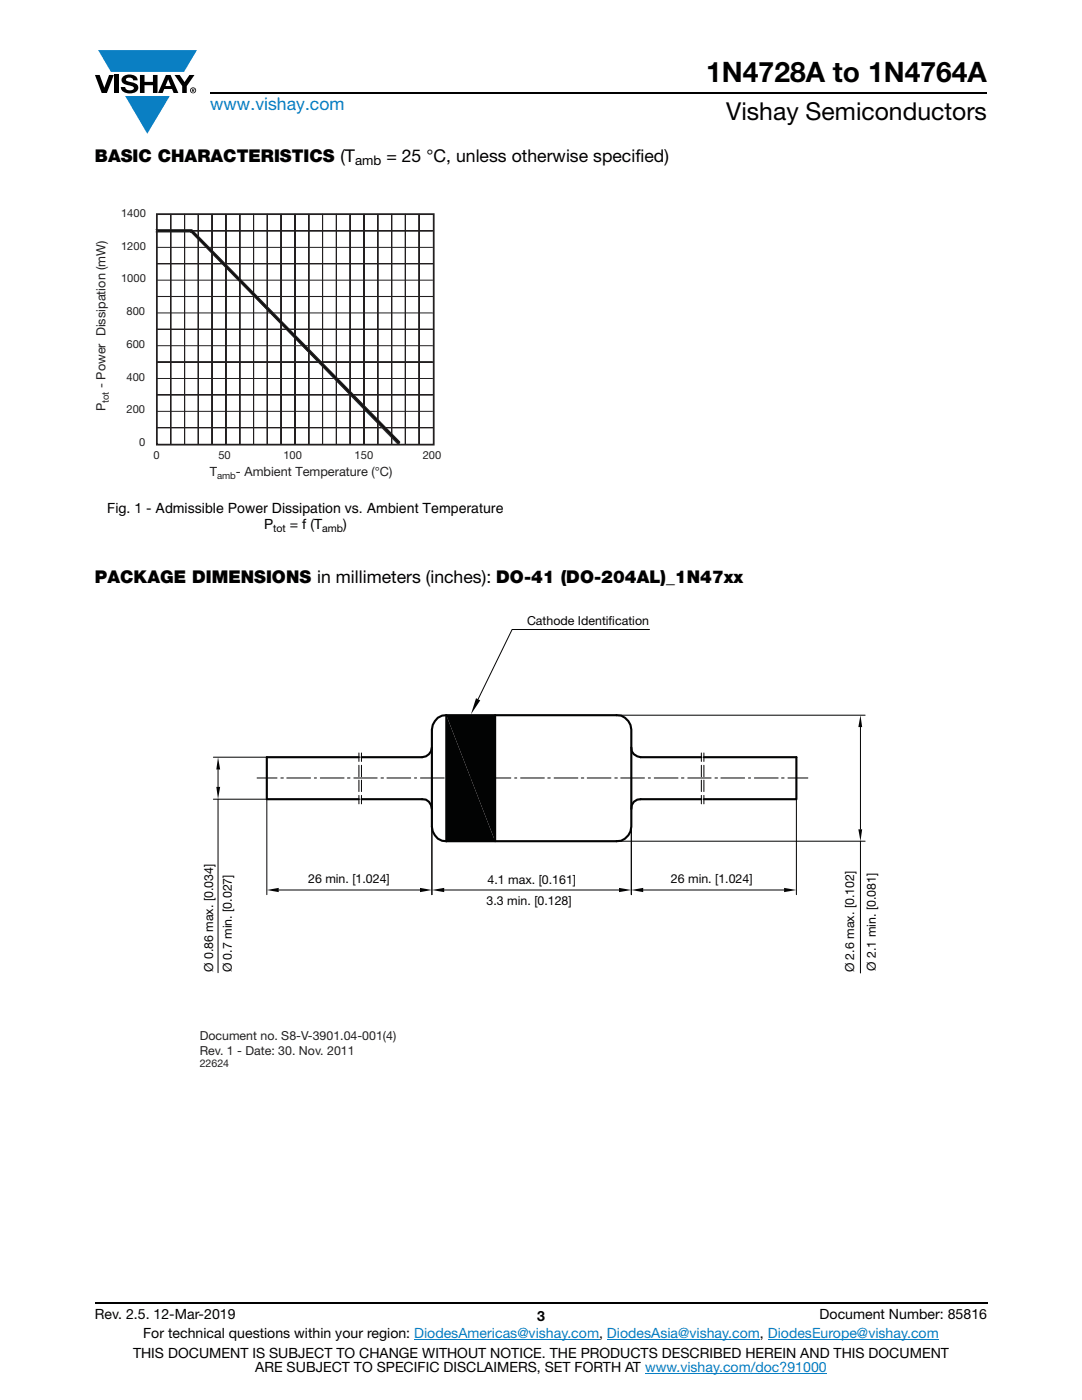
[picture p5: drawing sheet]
<svg xmlns="http://www.w3.org/2000/svg" width="216mm" height="279mm" viewBox="0 0 216 279" stroke-linecap="round" stroke-linejoin="round" font-family="sans-serif">
<g fill="#0a7fc3">
<path d="M19.6 10h19.7l-2.6 4.3h-1.1h-13.5z"/>
<path d="M25 19.2h8.9l-4.5 7.5z"/>
</g>
<g fill="#000">
<path d="M18.9 15h1l.9 2.5 1-2.5h.9l-1.4 3.6h-1zM22.9 15h.9v3.6h-.9zM24.6 15.3a2.1 2.1 0 0 1 2.8 .3l.1 .4h-.9a.79 .79 0 0 0-.7-.5 .79 .79 0 0 0-.8 .4l.3 .3 1 .2a1.08 1.08 0 0 1 1.2 1 1.08 1.08 0 0 1-1.1 1.2 1.73 1.73 0 0 1-2.4-1.2h.9a.96 .96 0 0 0 .8 .6 .96 .96 0 0 0 .9-.4 1.31 1.31 0 0 0-1.2-.6 1.03 1.03 0 0 1-1.1-.6 1.03 1.03 0 0 1 .2-1.1zM27.9 15h.9v1.3h1.7v-1.3h.9v3.6h-.9v-1.6h-1.7v1.6h-.9zM34.8 15h1.1l.9 1.4 1-1.4h1l-1.5 2.2v1.4h-.9v-1.4z"/>
<path d="M33.6 15.9l.5 1.3h-1.1zM33.1 15l-1.6 3.6h1l.3-.8h1.5l.3 .8h1l-1.6-3.6z"/>
<path d="M38.4 17.8h.2v.2h-.2zM38.3 17.7v.7h.1v-.3l.4 .3-.2-.3 .2-.2-.1-.2z"/>
<path d="M38.1 18a.46 .46 0 0 1 .9 0 .46 .46 0 0 1-.9 0zM37.9 18a.6 .6 0 0 0 1.2 0 .6 .6 0 0 0-1.2 0z"/>
</g>
<path d="M42 18.6h155M18.9 260h178.1" fill="none" stroke="#000" stroke-width=".36"/>
<path d="M82.6 267.3h36.9M121.1 267.3h30.5M128.7 274h36.3M153.2 267.3h34.1" fill="none" stroke="#067ec4" stroke-width=".2"/>
<path d="M18.9 41.4h69.2v54.8h-69.2z" fill="#fff"/>
<path d="M31.3 85.3l55.1 .1zM31.3 78.8h55.1zM31.3 72.2l55.1 .1zM31.3 65.7h55.1zM31.3 59.2h55.1zM31.3 52.6h55.1zM31.3 46.1h55.1z" fill="#010202"/>
<path d="M31.3 59.2h55.1zM31.3 52.6h55.1zM31.3 46.1h55.1zM31.3 78.8h55.1zM31.3 72.2l55.1 .1zM31.3 65.7h55.1zM31.3 85.3l55.1 .1z" fill="none" stroke="#221e1f" stroke-width=".2"/>
<path d="M31.3 55.9h55.1M31.3 49.4h55.1M31.3 75.5h55.1M31.3 69h55.1M31.3 62.4h55.1M31.3 82.1h55.1" fill="none" stroke="#231f20" stroke-width=".2"/>
<path d="M34.1 42.8v45.8zM36.8 42.8v45.8zM39.6 42.8v45.8zM42.3 42.8v45.8zM47.8 42.8l.1 45.8zM50.6 42.8v45.8zM53.3 42.8l.1 45.8zM56.1 42.8v45.8zM61.6 42.8v45.8zM64.4 42.8v45.8zM67.1 42.8v45.8zM69.9 42.8v45.8zM75.4 42.8v45.8zM78.1 42.8l.1 45.8zM80.9 42.8v45.8zM83.6 42.8l.1 45.8z" fill="#010202"/>
<g fill="none" stroke="#221e1f" stroke-width=".2">
<path d="M34.1 42.8v45.8zM36.8 42.8v45.8zM39.6 42.8v45.8zM42.3 42.8v45.8zM47.8 42.8l.1 45.8zM50.6 42.8v45.8zM53.3 42.8l.1 45.8zM56.1 42.8v45.8zM61.6 42.8v45.8zM64.4 42.8v45.8zM67.1 42.8v45.8zM69.9 42.8v45.8z"/>
<path d="M75.4 42.8v45.8zM78.1 42.8l.1 45.8zM80.9 42.8v45.8zM83.6 42.8l.1 45.8z"/>
</g>
<path d="M45.1 42.8v45.8zM58.9 42.8v45.8zM72.6 42.8v45.8z" fill="#010202"/>
<path d="M45.1 42.8v45.8zM58.9 42.8v45.8zM72.6 42.8v45.8z" fill="none" stroke="#221e1f" stroke-width=".2"/>
<path d="M31.3 45.9h7.1l41.3 42.6v.3h-.3l-41.4-42.6 .2 .1h-6.9l.1-.2z" fill="#282973"/>
<path d="M34.1 42.8v45.8zM36.8 42.8v45.8zM39.6 42.8v45.8zM42.3 42.8v45.8zM47.8 42.8l.1 45.8zM50.6 42.8v45.8zM53.3 42.8l.1 45.8zM56.1 42.8v45.8zM61.6 42.8v45.8zM64.4 42.8v45.8zM67.1 42.8v45.8zM69.9 42.8v45.8zM75.4 42.8v45.8zM78.1 42.8l.1 45.8zM80.9 42.8v45.8zM83.6 42.8l.1 45.8z" fill="#010202"/>
<g fill="none" stroke="#221e1f" stroke-width=".2">
<path d="M34.1 42.8v45.8zM36.8 42.8v45.8zM39.6 42.8v45.8zM42.3 42.8v45.8zM47.8 42.8l.1 45.8zM50.6 42.8v45.8zM53.3 42.8l.1 45.8zM56.1 42.8v45.8zM61.6 42.8v45.8zM64.4 42.8v45.8zM67.1 42.8v45.8zM69.9 42.8v45.8z"/>
<path d="M75.4 42.8v45.8zM78.1 42.8l.1 45.8zM80.9 42.8v45.8zM83.6 42.8l.1 45.8z"/>
</g>
<path d="M45.1 42.8v45.8zM58.9 42.8v45.8zM72.6 42.8v45.8z" fill="#010202"/>
<path d="M45.1 42.8v45.8zM58.9 42.8v45.8zM72.6 42.8v45.8z" fill="none" stroke="#221e1f" stroke-width=".2"/>
<path d="M31.3 45.9h7.1l41.3 42.2v.3h-.3l-41.4-42.2 .2 .1h-6.9l.1-.2z" fill="#010202"/>
<path d="M31.3 45.9h7.1l41.3 42.2v.3h-.3l-41.4-42.2 .2 .1h-6.9l.1-.2z" fill="none" stroke="#231f20" stroke-width=".26"/>
<path d="M31.3 42.7h55.2v46h-55.2z" fill="none" stroke="#231f20" stroke-width=".35"/>
<path d="M39.9 122.6h135.4v90.9h-135.4z" fill="#fff"/>
<path d="M158.9 159.5v19.1M126 165v13.6M128.3 177.6h28.2" fill="none" stroke="#020303" stroke-width=".2"/>
<g fill="#020303">
<path d="M126 177.6l2.3-.4v.8z"/>
<path d="M156.5 177.2l2.4 .4-2.4 .4z"/>
</g>
<path d="M126 149.2a1.88 1.88 0 0 0 1.8 1.9h12.1M139.9 159.5h-12.1a1.76 1.76 0 0 0-1.8 1.9M140.5 151.1h18.4v8.4h-18.4" fill="none" stroke="#020303" stroke-width=".42"/>
<path d="M53.2 159.5v19.1M139.9 150.3v1.7M139.9 152.7v2.3M139.9 155.7v2.3M139.9 158.7v1.7M140.5 150.3v1.7M140.5 152.7v2.3M140.5 155.7v2.3M140.5 158.7v1.7M55.6 177.6h28.2M86.2 165v13.6" fill="none" stroke="#020303" stroke-width=".2"/>
<g fill="#020303">
<path d="M83.8 177.2l2.4 .4-2.4 .4z"/>
<path d="M53.2 177.6l2.4-.4v.8z"/>
</g>
<path d="M123 142.7h49.6M171.7 145.1v20.4M123 167.9h49.6M171.7 167.9v26.3" fill="none" stroke="#020303" stroke-width=".2"/>
<g fill="#020303">
<path d="M171.7 142.7l.3 2.4h-.7z"/>
<path d="M171.3 165.5h.7l-.3 2.4z"/>
</g>
<path d="M86.2 165v13.6M88.6 177.6h34.9M126 165v13.6" fill="none" stroke="#020303" stroke-width=".2"/>
<g fill="#020303">
<path d="M86.2 177.6l2.4-.4v.8z"/>
<path d="M123.5 177.2l2.5 .4-2.5 .4z"/>
<path d="M89.1 142.7l9.7 25.2h-9.7z"/>
<path d="M89.1 142.7h9.7v25.2z"/>
</g>
<path d="M42.6 151.1h10.6M42.6 159.5h10.6M43.5 153.6v3.4M43.5 159.5v34.6" fill="none" stroke="#020303" stroke-width=".2"/>
<g fill="#020303">
<path d="M43.5 151.1l.4 2.5h-.7z"/>
<path d="M43.2 157h.7l-.4 2.5z"/>
</g>
<path d="M71.6 151.1h-18.4v8.4h18.4M72.1 151.1h12.1M72.1 159.5h12.1M84.2 159.5a1.88 1.88 0 0 1 2 1.9M86.2 149.2a2.03 2.03 0 0 1-2 1.9M89.1 142.7h33.9a2.91 2.91 0 0 1 3 2.9v19.4a2.97 2.97 0 0 1-3 2.9h-33.9M89.1 142.7a2.8 2.8 0 0 0-2.9 2.9v19.4a2.97 2.97 0 0 0 2.9 2.9M89.1 142.7v25.2M98.8 142.7v25.2" fill="none" stroke="#020303" stroke-width=".42"/>
<g fill="none" stroke="#020303" stroke-width=".2">
<path d="M129.6 125.6h-27.4l-6.8 13.9M51.3 155.3h4M56 155.3h.5M57.2 155.3h4.8M62.7 155.3h.5M63.9 155.3h4.8M69.3 155.3h.5M70.6 155.3h4.7M71.6 150.3v1.7M71.6 152.7v2.3M71.6 155.7v2.3M71.6 158.7v1.7"/>
<path d="M72.1 150.3v1.7M72.1 152.7v2.3M72.1 155.7v2.3M72.1 158.7v1.7M76 155.3h.5M77.2 155.3h4.7M82.7 155.3h.4M83.9 155.3h4.7M89.3 155.3h.5M90.6 155.3h4.6M96 155.3h.5M97.2 155.3h4.7"/>
<path d="M102.7 155.3h.4M103.9 155.3h4.7M109.3 155.3h.5M110.6 155.3h4.7M116 155.3h.5M117.2 155.3h4.7M122.7 155.3h.5M123.9 155.3h4.7M129.4 155.3h.4M130.5 155.3h4.8M136 155.3h.5M137.2 155.3h4.7"/>
<path d="M142.7 155.3h.5M143.8 155.3h4.8M149.3 155.3h.5M150.5 155.3h4.8M156 155.3h.5M157.2 155.3h4"/>
</g>
<path d="M95 139.3l.8 .5-1.8 2.8z" fill="#020303"/>
<text font-size="5.6" x="140.9" y="16.4">1N4728A to 1N4764A</text>
<text font-size="4.9" x="144.9" y="24">Vishay Semiconductors</text>
<text font-size="3.5" fill="#067ec4" x="42" y="21.9">www.vishay.com</text>
<g font-size="3.5">
<text x="18.9" y="32.3">BASIC CHARACTERISTICS (T</text>
<text x="77.1" y="32.3">= 25 °C, unless otherwise specified)</text>
<text x="18.9" y="116.3">PACKAGE DIMENSIONS in millimeters (inches): DO-41 (DO-204AL)_1N47xx</text>
</g>
<g font-size="2.8">
<text x="21.4" y="102.4">Fig. 1 - Admissible Power Dissipation vs. Ambient Temperature</text>
<text x="52.7" y="105.6">P</text>
<text x="57.8" y="105.6">= f (T</text>
<text x="68.5" y="105.6">)</text>
<text x="18.9" y="263.3">Rev. 2.5. 12-Mar-2019</text>
<text x="107.2" y="263.6">3</text>
<text x="163.6" y="263.3">Document Number: 85816</text>
<text x="28.6" y="267.1">For technical questions within your region: DiodesAmericas@vishay.com, DiodesAsia@vishay.com, DiodesEurope@vishay.com</text>
<text x="26.5" y="271">THIS DOCUMENT IS SUBJECT TO CHANGE WITHOUT NOTICE. THE PRODUCTS DESCRIBED HEREIN AND THIS DOCUMENT</text>
<text x="50.9" y="273.8">ARE SUBJECT TO SPECIFIC DISCLAIMERS, SET FORTH AT www.vishay.com/doc?91000</text>
</g>
<text font-size="2.6" x="70.9" y="33">amb</text>
<g font-size="2.5" fill="#231f20">
<text x="21.1" y="77.5" transform="rotate(-90 21.1 77.5)">- Power Dissipation (mW)</text>
<text x="21.1" y="82.1" transform="rotate(-90 21.1 82.1)">P</text>
<text x="41.9" y="95">T</text>
<text x="47.1" y="95">- Ambient Temperature (°C)</text>
<text x="39.8" y="207.5">Document no. S8-V-3901.04-001(4)</text>
<text x="39.8" y="210.5">Rev. 1 - Date: 30. Nov. 2011</text>
</g>
<g font-size="2.5" fill="#020303">
<text x="105.2" y="124.7">Cathode Identif</text>
<text x="121.5" y="124.7">ication</text>
<text x="61.5" y="176.3">26 min. [1.024]</text>
<text x="97.3" y="176.4">4.1 max. [0.161]</text>
<text x="133.9" y="176.3">26 min. [1.024]</text>
<text x="97.1" y="180.6">3.3 min. [0.128]</text>
<text x="42.6" y="194" transform="rotate(-90 42.6 194)">Ø 0.86 max. [0.034]</text>
<text x="46.2" y="194.1" transform="rotate(-90 46.2 194.1)">Ø 0.7 min. [0.027]</text>
<text x="170.4" y="194.1" transform="rotate(-90 170.4 194.1)">Ø 2.6 max. [0.102]</text>
<text x="174.8" y="193.7" transform="rotate(-90 174.8 193.7)">Ø 2.1 min. [0.081]</text>
</g>
<g font-size="2.2" fill="#231f20">
<text x="24.2" y="43.3">1400</text>
<text x="24.2" y="49.8">1200</text>
<text x="24.2" y="56.3">1000</text>
<text x="25.3" y="62.9">800</text>
<text x="25.3" y="69.4">600</text>
<text x="25.3" y="76">400</text>
<text x="25.3" y="82.5">200</text>
<text x="27.8" y="89.1">0</text>
<text x="30.6" y="91.6">0</text>
<text x="43.6" y="91.6">50</text>
<text x="56.6" y="91.6">100</text>
<text x="70.8" y="91.6">150</text>
<text x="84.4" y="91.6">200</text>
</g>
<g font-size="2.1">
<text x="54.5" y="106.1">tot</text>
<text x="64.3" y="106.1">amb</text>
</g>
<text font-size="2.1" fill="#231f20" x="39.8" y="213">22624</text>
<g font-size="1.9" fill="#231f20">
<text x="21.7" y="80.5" transform="rotate(-90 21.7 80.5)">tot</text>
<text x="43.3" y="95.7">amb</text>
</g>
</svg>
